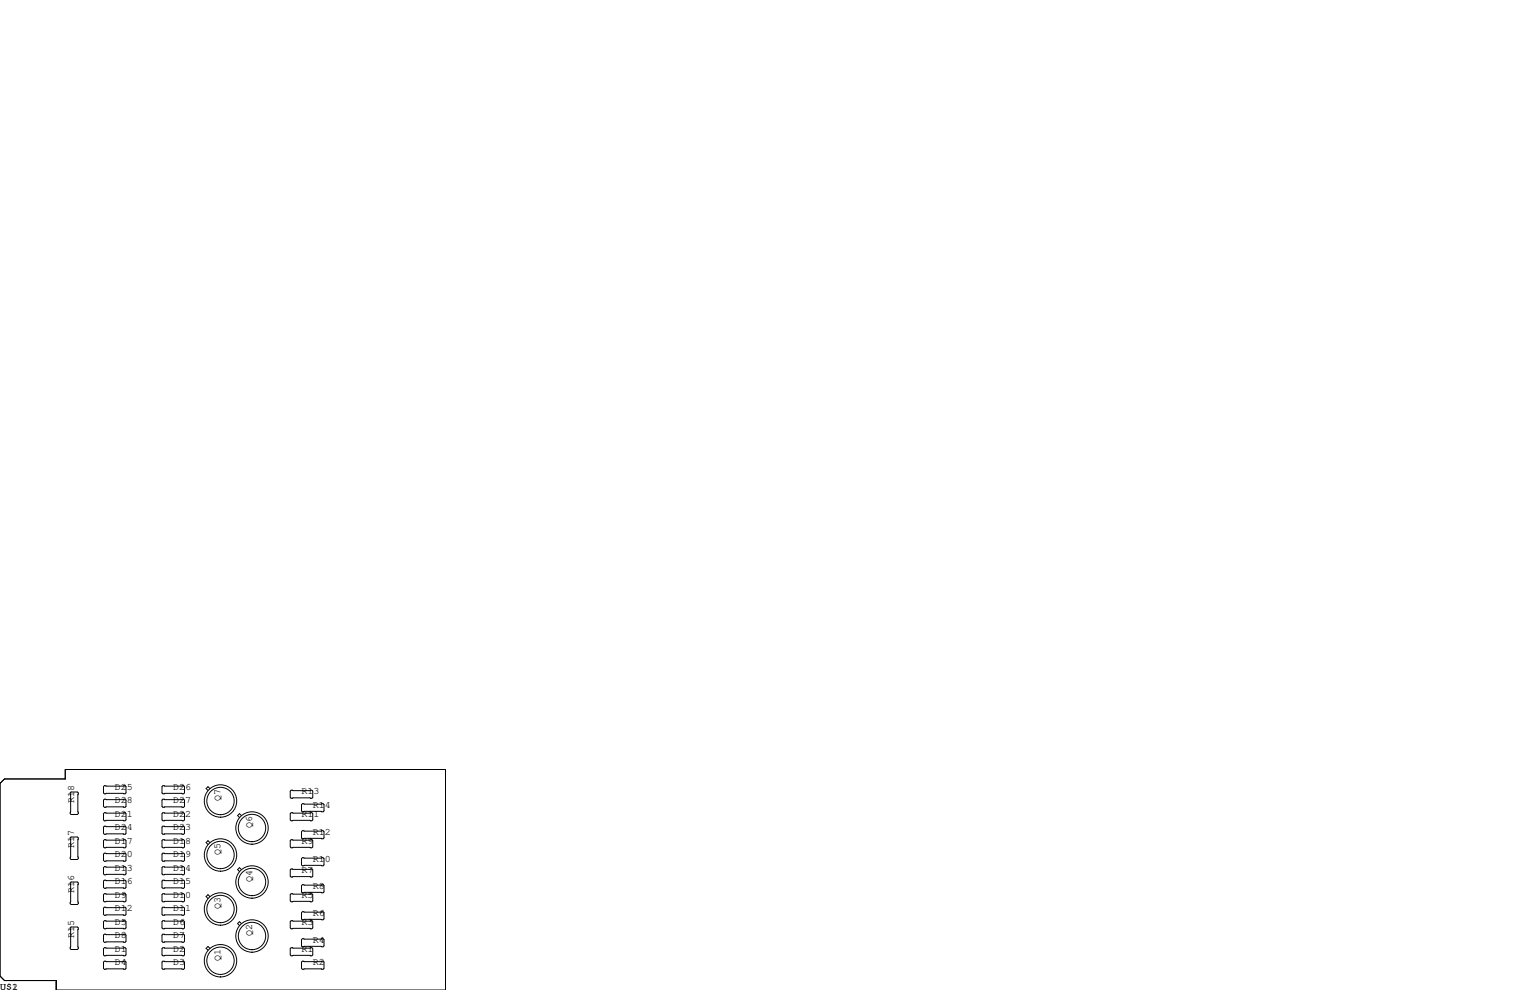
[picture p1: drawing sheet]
<svg xmlns="http://www.w3.org/2000/svg" width="432mm" height="279mm" viewBox="0 0 432 279" stroke-linecap="round" stroke-linejoin="round" font-family="sans-serif">
<g fill="none" stroke="#000" stroke-width=".28">
<path d="M0 221.1l1.3-1.3h17.1v-2.6h107.3v62.2h-109.8v-2.7h-14.6l-1.3-1.2zM20.1 223.5h1.7l.3 .3v5.8l-.3 .3h-1.7l-.3-.3v-5.8zM20.1 236.2h1.7l.3 .3v5.8l-.3 .3h-1.7l-.3-.3v-5.8zM29.5 221.7h5.8l.3 .3v1.8l-.3 .2h-5.8l-.3-.2v-1.8zM29.5 225.6h5.8l.3 .2v1.8l-.3 .2h-5.8l-.3-.2v-1.8zM29.5 229.4h5.8l.3 .2v1.8l-.3 .2h-5.8l-.3-.2v-1.8zM29.5 233.2h5.8l.3 .2v1.8l-.3 .3h-5.8l-.3-.3v-1.8zM29.5 237h5.8l.3 .2v1.8l-.3 .3h-5.8l-.3-.3v-1.8zM46 221.7h5.8l.3 .3v1.8l-.3 .2h-5.8l-.3-.2v-1.8zM46 225.6h5.8l.3 .2v1.8l-.3 .2h-5.8l-.3-.2v-1.8zM46 229.4h5.8l.3 .2v1.8l-.3 .2h-5.8l-.3-.2v-1.8zM46 233.2h5.8l.3 .2v1.8l-.3 .3h-5.8l-.3-.3v-1.8z"/>
<path d="M46 237h5.8l.3 .2v1.8l-.3 .3h-5.8l-.3-.3v-1.8zM59.2 237.8l-.5-.5-.5 .5 .5 .5M59.2 222.6l-.5-.6-.5 .6 .5 .5M68.1 230.2l-.5-.6-.5 .6 .5 .5M82.2 223h5.8l.3 .3v1.7l-.3 .3h-5.8l-.3-.3v-1.7zM82.2 229.4h5.8l.3 .2v1.8l-.3 .2h-5.8l-.3-.2v-1.8zM82.2 237h5.8l.3 .2v1.8l-.3 .3h-5.8l-.3-.3v-1.8zM85.3 226.8h5.9l.2 .3v1.8l-.2 .2h-5.9l-.2-.2v-1.8zM85.3 234.4h5.9l.2 .3v1.8l-.2 .2h-5.9l-.2-.2v-1.8zM19.8 249.2l.3-.3h1.7l.3 .3v5.8l-.3 .3h-1.7l-.3-.3zM29.5 240.8h5.8l.3 .2v1.8l-.3 .3h-5.8l-.3-.3v-1.8zM29.5 244.6h5.8l.3 .3v1.7l-.3 .3h-5.8l-.3-.3v-1.7z"/>
<path d="M29.5 248.4h5.8l.3 .3v1.7l-.3 .3h-5.8l-.3-.3v-1.7zM29.5 252.2h5.8l.3 .3v1.8l-.3 .2h-5.8l-.3-.2v-1.8zM29.5 256h5.8l.3 .3v1.8l-.3 .2h-5.8l-.3-.2v-1.8zM29.5 259.8h5.8l.3 .3v1.8l-.3 .2h-5.8l-.3-.2v-1.8zM45.7 244.9l.3-.3h5.8l.3 .3v1.7l-.3 .3h-5.8l-.3-.3zM45.7 248.7l.3-.3h5.8l.3 .3v1.7l-.3 .3h-5.8l-.3-.3zM45.7 252.5l.3-.3h5.8l.3 .3v1.8l-.3 .2h-5.8l-.3-.2zM45.7 256.3l.3-.3h5.8l.3 .3v1.8l-.3 .2h-5.8l-.3-.2zM46 240.8h5.8l.3 .2v1.8l-.3 .3h-5.8l-.3-.3v-1.8zM59.2 253l-.5-.5-.5 .5 .5 .6M68.1 245.4l-.5-.5-.5 .5 .5 .5M81.9 245.5l.3-.3h5.8l.3 .3v1.8l-.3 .2h-5.8l-.3-.2z"/>
<path d="M81.9 252.5l.3-.3h5.8l.3 .3v1.8l-.3 .2h-5.8l-.3-.2zM85.1 249.9l.2-.2h5.9l.2 .2v1.8l-.2 .3h-5.9l-.2-.3zM85.1 257.6l.2-.3h5.9l.2 .3v1.7l-.2 .3h-5.9l-.2-.3zM85.3 242.1h5.9l.2 .2v1.8l-.2 .2h-5.9l-.2-.2v-1.8zM19.8 261.9l.3-.3h1.7l.3 .3v5.8l-.3 .3h-1.7l-.3-.3zM29.5 267.5h5.8l.3 .2v1.8l-.3 .2h-5.8l-.3-.2v-1.8zM29.5 263.7h5.8l.3 .2v1.8l-.3 .2h-5.8l-.3-.2v-1.8zM29.5 271.3h5.8l.3 .2v1.8l-.3 .3h-5.8l-.3-.3v-1.8zM45.7 267.7l.3-.2h5.8l.3 .2v1.8l-.3 .2h-5.8l-.3-.2zM45.7 260.1l.3-.3h5.8l.3 .3v1.8l-.3 .2h-5.8l-.3-.2zM45.7 263.9l.3-.2h5.8l.3 .2v1.8l-.3 .2h-5.8l-.3-.2zM45.7 271.5l.3-.2h5.8l.3 .2v1.8l-.3 .3h-5.8l-.3-.3z"/>
<path d="M59.2 267.6l-.5-.5-.5 .5 .5 .6M68.1 260.7l-.5-.6-.5 .6 .5 .5M81.9 267.7l.3-.2h5.8l.3 .2v1.8l-.3 .2h-5.8l-.3-.2zM81.9 260.1l.3-.3h5.8l.3 .3v1.8l-.3 .2h-5.8l-.3-.2zM85.1 271.5l.2-.2h5.9l.2 .2v1.8l-.2 .3h-5.9l-.2-.3zM85.1 265.2l.2-.3h5.9l.2 .3v1.8l-.2 .2h-5.9l-.2-.2z"/>
<circle cx="62.2" cy="226.1" r="4.6"/>
<circle cx="62.2" cy="226.1" r="3.9"/>
<circle cx="71.1" cy="233.7" r="4.6"/>
<circle cx="71.1" cy="233.7" r="3.9"/>
<circle cx="62.2" cy="241.3" r="4.6"/>
<circle cx="62.2" cy="256.5" r="4.6"/>
<circle cx="62.2" cy="256.5" r="3.9"/>
<circle cx="62.2" cy="241.3" r="3.9"/>
<circle cx="71.1" cy="248.9" r="4.6"/>
<circle cx="71.1" cy="248.9" r="3.9"/>
<circle cx="62.2" cy="271.1" r="4.6"/>
<circle cx="62.2" cy="271.1" r="3.9"/>
<circle cx="71.1" cy="264.2" r="4.6"/>
<circle cx="71.1" cy="264.2" r="3.9"/>
</g>
<g font-size="2.8">
<text x="21" y="226.7" transform="rotate(-90 21 226.7)">R18</text>
<text x="32.4" y="222.9">D25</text>
<text x="32.4" y="226.7">D28</text>
<text x="48.9" y="222.9">D26</text>
<text x="48.9" y="226.7">D27</text>
<text x="62.2" y="226.1" transform="rotate(-90 62.2 226.1)">Q7</text>
<text x="85.1" y="224.2">R13</text>
<text x="88.3" y="228">R14</text>
<text x="32.4" y="230.5">D21</text>
<text x="48.9" y="230.5">D22</text>
<text x="71.1" y="233.7" transform="rotate(-90 71.1 233.7)">Q6</text>
<text x="85.1" y="230.5">R11</text>
<text x="21" y="239.4" transform="rotate(-90 21 239.4)">R17</text>
<text x="32.4" y="238.1">D17</text>
<text x="32.4" y="234.3">D24</text>
<text x="48.9" y="238.1">D18</text>
<text x="48.9" y="234.3">D23</text>
<text x="85.1" y="238.1">R9</text>
<text x="88.3" y="235.6">R12</text>
<text x="32.4" y="245.7">D13</text>
<text x="32.4" y="241.9">D20</text>
<text x="48.9" y="245.7">D14</text>
<text x="48.9" y="241.9">D19</text>
<text x="62.2" y="241.3" transform="rotate(-90 62.2 241.3)">Q5</text>
<text x="88.3" y="243.2">R10</text>
<text x="32.4" y="249.6">D16</text>
<text x="48.9" y="249.6">D15</text>
<text x="71.1" y="248.9" transform="rotate(-90 71.1 248.9)">Q4</text>
<text x="85.1" y="246.4">R7</text>
<text x="88.3" y="250.8">R8</text>
<text x="21" y="252.1" transform="rotate(-90 21 252.1)">R16</text>
<text x="32.4" y="253.4">D9</text>
<text x="32.4" y="257.2">D12</text>
<text x="48.9" y="253.4">D10</text>
<text x="48.9" y="257.2">D11</text>
<text x="62.2" y="256.5" transform="rotate(-90 62.2 256.5)">Q3</text>
<text x="85.1" y="253.4">R5</text>
<text x="32.4" y="261">D5</text>
<text x="48.9" y="261">D6</text>
<text x="85.1" y="261">R3</text>
<text x="88.3" y="258.4">R6</text>
<text x="21" y="264.8" transform="rotate(-90 21 264.8)">R15</text>
<text x="32.4" y="268.6">D1</text>
<text x="32.4" y="264.8">D8</text>
<text x="48.9" y="268.6">D2</text>
<text x="48.9" y="264.8">D7</text>
<text x="71.1" y="264.2" transform="rotate(-90 71.1 264.2)">Q2</text>
<text x="85.1" y="268.6">R1</text>
<text x="88.3" y="266.1">R4</text>
<text x="32.4" y="272.4">D4</text>
<text x="48.9" y="272.4">D3</text>
<text x="62.2" y="271.1" transform="rotate(-90 62.2 271.1)">Q1</text>
<text x="88.3" y="272.4">R2</text>
<text x="0" y="279.4">U$1</text>
<text x="3.4" y="279.4">2</text>
</g>
</svg>
